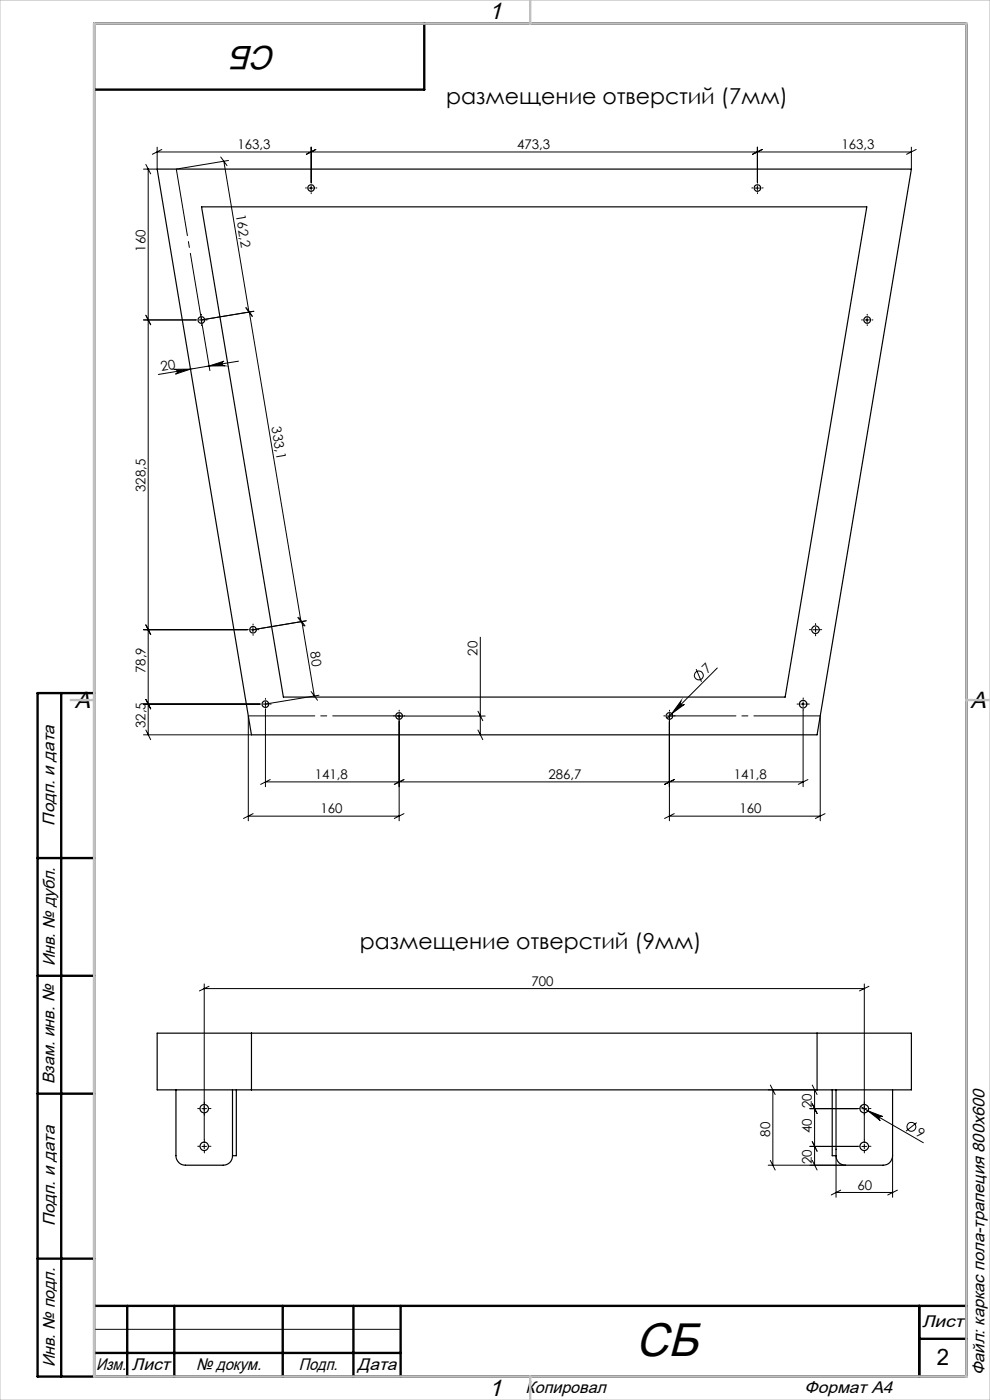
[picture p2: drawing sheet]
<svg xmlns="http://www.w3.org/2000/svg" width="210mm" height="297mm" viewBox="0 0 210 297" stroke-linecap="round" stroke-linejoin="round" font-family="sans-serif">
<g fill="none" stroke="#000" stroke-width=".21">
<path d="M30.9 34.9l1.1 2M31.4 35.9v120M33.3 32.2h160M33.3 31.2v4.7h-2.9M34.3 31.7l-2 1M46.8 33.3l1.4 1.8M47.5 34.2l16.4 97.7M48.5 34l-11.1 1.9M65.5 39.9h1M66 31.2v7.5M66 39.4v1M67 31.7l-2 1"/>
<path d="M160.2 39.9h.9M160.7 39.4v1M160.7 31.2v7.5M161.7 31.7l-2.1 1M193.3 31.2v4.7M194.3 31.7l-2 1M30.4 67.9h11.1M30.9 66.9l1.1 2M37 78.3h3.4l-3.2 1.1a.52 .52 0 0 0 .4-.6 .52 .52 0 0 0-.6-.5zM42.2 67.9h1M42.7 67.9l1.8 10.7M42.7 67.4v1"/>
<path d="M44.3 77.6l3.2-1a.5 .5 0 0 0-.4 .6 .5 .5 0 0 0 .6 .4zM50.6 76.6l-17 2.8M52.1 65.3l1.4 1.8M52.2 65.3l1.4 1.8M53.8 66l-11.1 1.9M53.9 66l-11.2 1.9M183.4 67.9h1M183.9 67.4v1M30.4 133.6h22.1M30.9 132.6l1.1 2M53.2 133.6h1M53.7 133.1v1"/>
<path d="M63.2 131l1.3 1.8M63.4 130.9l1.3 1.9M64 131.9l2.7 15.7M65 131.7l-11.3 1.9 11.1-1.9M101.9 135.2v20.7M172.5 133.6h1M173 133.1v1M30.4 149.4h24.7M30.4 155.9h22.9M30.9 148.4l1.1 2M30.9 154.9l1.1 2M52.7 151.9v22.2"/>
<path d="M55.8 149.4h1M56.3 150.6v16.3M56.3 148.9v1M66 146.7l1.3 1.9M67.7 147.5l-11.4 1.9M84.2 151.9h18.7M84.7 151.4v22.7M101.4 154.9l1 2M101.4 150.9l1 2M141.5 151.9h1M142 151.4v22.7M144.5 148.7a.51 .51 0 0 0 0 .7 .51 .51 0 0 0 .7 0l-2.7 2z"/>
<path d="M147.7 142l1.1 2.6M152.2 141.7l-10.7 10.7M169.9 149.4h1M170.4 150.7v16.2M170.4 148.9v1M174 151.9v22.2M52.7 173.1h32M53.7 172.6l-2.1 1M57.3 165.4l-2 1M85.7 172.6l-2.1 1M85.7 165.4l-2.1 1M142 173.1h32"/>
<path d="M143 172.6l-2 1M143 165.4l-2 1M170.4 165.9h-114.1M171.4 165.4l-2.1 1M175 172.6l-2 1M43.3 208.7v33.1M43.3 209.7h140M44.3 209.2l-2 1M183.3 208.7v33.1M184.3 209.2l-2 1M42.8 235.2h1M162.9 231.2h10.4"/>
<path d="M163.4 230.2l1 2M163.9 231.2v16M171.8 235.2h10.1M172.3 234.2l1 2M172.3 230.2l1 2M172.8 231.2v16M182.6 234.7l13.3 7.7M182.8 235.2h1M184.1 235.7l3.1 1.2a.51 .51 0 0 0-.7 .2 .51 .51 0 0 0 .2 .6zM194.5 238.2l-2.3 1.8M42.8 243.2h1M43.3 242.7v1"/>
<path d="M163.4 246.2l1 2M172.3 242.2l1 2M172.3 246.2l1 2M177.3 245.2v8.8M177.3 253h12M178.3 252.5l-2 1M179.3 247.2h-16.4M181.9 243.2h-10.1M182.8 243.2h1M183.3 242.7v1M189.3 245.2v8.8M190.4 252.5l-2.1 1"/>
<path d="M20 282h65"/>
<circle cx="148.2" cy="143.3" r=".93"/>
<circle cx="193.3" cy="239.1" r=".93"/>
</g>
<g fill="none" stroke="#000" stroke-width=".21" stroke-dasharray="15.2 1.3 1.3 1.3">
<path d="M65 39.9h-.2M66 38.9v-.2M67 39.9h.2M159.7 39.9h-.2M160.7 38.9v-.2M161.7 39.9h.2M66 40.9v.2M160.7 40.9v.2M41.7 67.9h-.2M42.7 66.9v-.2M42.7 68.9v.2M43.7 67.9h.2"/>
<path d="M183 67.9h-.2M184 66.9v-.2M184 68.9v.2M185 67.9h.2M52.7 133.6h-.2M53.7 132.6v-.2M53.7 134.6v.2M54.7 133.6h.2M172 133.6h-.3M173 132.6v-.3M173 134.6v.3M174 133.6h.3"/>
<path d="M55.3 149.4h-.2M56.3 148.4v-.2M56.3 150.4v.2M57.3 149.4h.2M83.7 151.9h-.2M84.7 150.9v-.2M84.7 152.9v.2M85.7 151.9h.2M141 151.9h-.2M142 150.9v-.2M142 152.9v.2M143 151.9h.2"/>
<path d="M169.4 149.4h-.3M170.4 148.4v-.3M170.4 150.4v.3M171.4 149.4h.3M42.3 235.2h-.4M43.3 234.2v-.4M43.3 236.2v.4M44.3 235.2h.4M182.3 235.2h-.4M183.3 234.2v-.4M183.3 236.2v.4M184.3 235.2h.4"/>
<path d="M42.3 243.2h-.4M43.3 242.2v-.4M43.3 244.2v.4M44.3 243.2h.4M182.3 243.2h-.4M183.3 242.2v-.4M183.3 244.2v.4M184.3 243.2h.4"/>
</g>
<path d="M42.7 67.9l-5.3-32" fill="none" stroke="#000" stroke-width=".21" stroke-dasharray="15.2 1.3 1.3 1.3" stroke-dashoffset=".9"/>
<path d="M84.7 151.9h-32M142 151.9h32" fill="none" stroke="#000" stroke-width=".21" stroke-dasharray="15.2 1.3 1.3 1.3" stroke-dashoffset="1.1"/>
<g fill="none" stroke="#000" stroke-width=".25">
<path d="M33.3 35.9h160l-20 120h-120zM42.8 43.9h141.1l-17.4 104h-106.4zM20 147v145M33.3 219.2h160v12h-160zM53.3 219.2v12M173.3 219.2v12M37.3 231.2v14a1.99 1.99 0 0 0 2 2h8a1.93 1.93 0 0 0 2-2M49.3 231.2v14M50.1 231.2v14h-.8M176.5 231.2v14h.8M177.3 231.2v14M189.3 231.2v14a1.99 1.99 0 0 1-2 2h-8a1.93 1.93 0 0 1-2-2"/>
<circle cx="66" cy="39.9" r=".7"/>
<circle cx="160.7" cy="39.9" r=".69"/>
<circle cx="42.7" cy="67.9" r=".71"/>
<circle cx="183.9" cy="67.9" r=".7"/>
<circle cx="53.7" cy="133.6" r=".7"/>
<circle cx="173" cy="133.6" r=".81"/>
<circle cx="56.3" cy="149.4" r=".71"/>
<circle cx="84.7" cy="151.9" r=".71"/>
<circle cx="142" cy="151.9" r=".7"/>
<circle cx="170.4" cy="149.4" r=".8"/>
<circle cx="43.3" cy="235.2" r=".89"/>
<circle cx="183.3" cy="235.2" r=".9"/>
<circle cx="43.3" cy="243.2" r=".89"/>
<circle cx="183.3" cy="243.2" r=".9"/>
</g>
<g fill="none" stroke="#000" stroke-width=".5">
<path d="M90 5v14h-70M13 147v145M20 147h-12v145h197v-287h-185v287M8 182h12M8 207h12M8 232h12M8 267h12M20 277h185M27 277v15M37 277v15M60 277v15M75 277v15"/>
<path d="M85 277v15M195 277v15M20 287h65M195 284h10"/>
</g>
<path d="M0 0h210v297h-210z" fill="none" stroke="#c0c0c0" stroke-width=".21"/>
<path d="M20 5h185v287h-185zM112.5 0v5M15 148.5h5M205 148.5h5M112.5 292v5" fill="none" stroke="#c0c0c0" stroke-width=".5"/>
<g fill="#000">
<path d="M144.5 148.7a.51 .51 0 0 0 0 .7 .51 .51 0 0 0 .7 0l-2.7 2zM184.1 235.7l3.1 1.2a.51 .51 0 0 0-.7 .2 .51 .51 0 0 0 .2 .6z"/>
<path d="M44.3 77.6l3.2-1a.5 .5 0 0 0-.4 .6 .5 .5 0 0 0 .6 .4zM37 78.3h3.4l-3.2 1.1a.52 .52 0 0 0 .4-.6 .52 .52 0 0 0-.6-.5z"/>
</g>
<text font-size="10" x="134.8" y="287.6">СБ</text>
<text font-size="7.1" x="58.7" y="9.8" transform="rotate(-180 58.7 9.8)">СБ</text>
<g font-size="5">
<text x="103.7" y="4.1">1</text>
<text x="15.9" y="150.1">A</text>
<text x="205.9" y="150.1">A</text>
<text x="103.7" y="296.1">1</text>
</g>
<text font-size="4.8" x="198.7" y="289.6">2</text>
<g font-size="4.7">
<text x="94.7" y="22.1">размещение отверстий (7мм)</text>
<text x="76.3" y="201.2">размещение отверстий (9мм)</text>
</g>
<g font-size="3.6">
<text x="11.6" y="175.1" transform="rotate(-90 11.6 175.1)">Подп. и дата</text>
<text x="11.6" y="205" transform="rotate(-90 11.6 205)">Инв. № дубл.</text>
<text x="11.6" y="230" transform="rotate(-90 11.6 230)">Взам. инв. №</text>
<text x="11.6" y="260.1" transform="rotate(-90 11.6 260.1)">Подп. и дата</text>
<text x="195.6" y="281.6">Лист</text>
<text x="11.6" y="290" transform="rotate(-90 11.6 290)">Инв. № подл.</text>
<text x="20.4" y="290.6">Изм.</text>
<text x="28" y="290.6">Лист</text>
<text x="41.6" y="290.6">№ докум.</text>
<text x="63.4" y="290.6">Подп.</text>
<text x="75.9" y="290.6">Дата</text>
<text x="208.8" y="291.8" transform="rotate(-90 208.8 291.8)">Файл: каркас пола-трапеция 800х600</text>
<text x="111.5" y="295.6">Копировал</text>
<text x="170.7" y="295.6">Формат А4</text>
</g>
<g font-size="2.8">
<text x="50.4" y="31.6">163,3</text>
<text x="109.7" y="31.6">473,3</text>
<text x="178.5" y="31.6">163,3</text>
<text x="50" y="45.7" transform="rotate(81 50 45.7)">162,2</text>
<text x="30.8" y="53.4" transform="rotate(-90 30.8 53.4)">160</text>
<text x="34.3" y="78.7" transform="rotate(-9 34.3 78.7)">20</text>
<text x="57.6" y="90.7" transform="rotate(81 57.6 90.7)">333,1</text>
<text x="30.8" y="104.4" transform="rotate(-90 30.8 104.4)">328,5</text>
<text x="30.8" y="142.8" transform="rotate(-90 30.8 142.8)">78,9</text>
<text x="65.8" y="138.4" transform="rotate(81 65.8 138.4)">80</text>
<text x="101.3" y="139.1" transform="rotate(-90 101.3 139.1)">20</text>
<text x="150.1" y="142.9" transform="rotate(-45 150.1 142.9)">7</text>
<text x="30.8" y="154.5" transform="rotate(-90 30.8 154.5)">32,5</text>
<text x="66.8" y="165.3">141,8</text>
<text x="116.4" y="165.3">286,7</text>
<text x="155.7" y="165.3">141,8</text>
<text x="68" y="172.5">160</text>
<text x="156.8" y="172.5">160</text>
<text x="112.8" y="209.1">700</text>
<text x="172.2" y="235.1" transform="rotate(-90 172.2 235.1)">20</text>
<text x="163.3" y="241.2" transform="rotate(-90 163.3 241.2)">80</text>
<text x="172.2" y="240.5" transform="rotate(-90 172.2 240.5)">40</text>
<text x="194.2" y="240.7" transform="rotate(30 194.2 240.7)">9</text>
<text x="172.2" y="246.9" transform="rotate(-90 172.2 246.9)">20</text>
<text x="181.9" y="252.4">60</text>
</g>
</svg>
